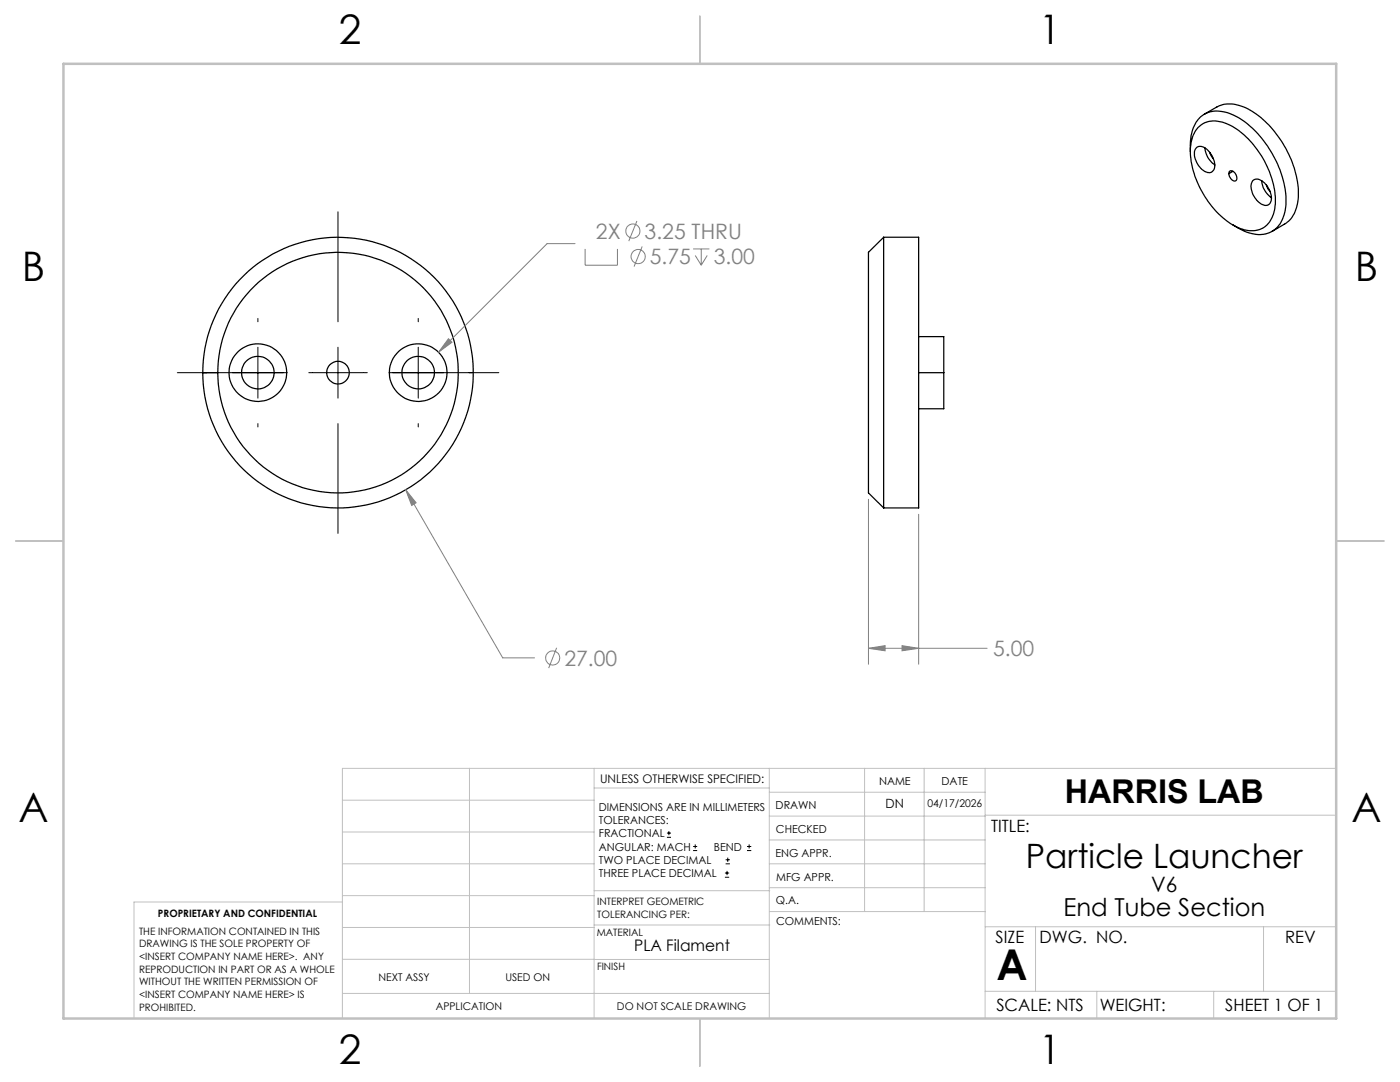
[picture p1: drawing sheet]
<svg xmlns="http://www.w3.org/2000/svg" width="279mm" height="216mm" viewBox="0 0 279 216" stroke-linecap="round" stroke-linejoin="round" font-family="sans-serif">
<g fill="none" stroke="#000" stroke-width=".25">
<path d="M237.6 30.2a9.9 9.9 0 0 1 1.1-5.8 5.1 5.1 0 0 1 6.2-1.9 17.5 17.5 0 0 1 9.3 8.7 16.7 16.7 0 0 1 2.2 11.3 5.2 5.2 0 0 1-7.3 3.9l-1.7-.7-1.3-.8M238.8 29.5a1.75 1.75 0 0 1 2.4 .6 3.6 3.6 0 0 1 1 3.9 1.52 1.52 0 0 1-2.3-.2 3.9 3.9 0 0 1-1.4-4zM239.1 25.4a5.1 5.1 0 0 1 6-.6 18.1 18.1 0 0 1 8.8 11 10.4 10.4 0 0 1-.4 8.3 4.8 4.8 0 0 1-6.3 1.3 17.9 17.9 0 0 1-8.9-10.7 10.7 10.7 0 0 1 .2-8.4zM240.3 22.8l2.6-1.5a6.7 6.7 0 0 1 6.6 .7 20.9 20.9 0 0 1 9.6 17.3 6.2 6.2 0 0 1-2.8 5.4l-2.4 1.5M240.5 29.5a4.3 4.3 0 0 0 1.9 3.4M241.4 30.4l.7 1.2M245.3 34.3a1.02 1.02 0 0 1 1.5 .9 .58 .58 0 0 1-.2 .9 .58 .58 0 0 1-.8-.3l-.3-.4a1.22 1.22 0 0 1-.2-1.1zM246.1 34.2l-.8 .4M250 36a1.5 1.5 0 0 1 2.1 .3 3.8 3.8 0 0 1 1.4 4.2 1.26 1.26 0 0 1-1.9 .1 3.9 3.9 0 0 1-1.7-4.3zM251.8 36.1a4.4 4.4 0 0 0 2 3.3M252.7 36.9l.5 1 .3 .3M176.4 47.3v54.1"/>
<path d="M176.4 47.3l-3.1 3v48.1l3.1 3M176.4 47.3h6.9v54.1h-6.9M40.5 74.4h3M183.3 67.2h5v7.2M183.3 74.4h5M188.3 74.4v7.2h-5"/>
<circle cx="51.5" cy="74.4" r="5.8"/>
<circle cx="51.5" cy="74.3" r="3.3"/>
<circle cx="67.4" cy="74.4" r="2.25"/>
<circle cx="67.5" cy="74.3" r="27"/>
<circle cx="67.5" cy="74.4" r="24"/>
<circle cx="83.5" cy="74.4" r="5.8"/>
<circle cx="83.5" cy="74.3" r="3.3"/>
</g>
<g fill="none" stroke="#808080" stroke-width=".2">
<path d="M114.8 48.6h-5.6l-21.7 21.7M116.8 49.7v3.2h6.4v-3.2M127.1 44.1l-1.6 4M128.2 49.2l-1.7 4M138.3 49.7h3.3M138.7 51l1.2 1.9M139.9 49.7v3.2M141.1 51l-1.2 1.9M89.5 67.6l.7 .7-2.7 2zM81 97.7l2 2.6-.8 .6zM81 97.7l19.3 33.6h6.4M173.3 99.6v32.9"/>
<path d="M183.3 102.6v29.9M111.1 129.3l-1.6 4M173.3 129.4l3.3-.6v1.1zM173.3 129.4h23.7M180 128.8l3.3 .6-3.3 .5z"/>
<circle cx="126.3" cy="46.1" r="1.41"/>
<circle cx="127.4" cy="51.2" r="1.41"/>
<circle cx="110.3" cy="131.3" r="1.42"/>
</g>
<g fill="none" stroke="#000" stroke-width=".2">
<path d="M67.5 42.3v21.9M35.4 74.4h21.9M51.5 63.5v.7M51.5 69.3v10.1M61.6 74.4h.7M62.4 74.4h10.1M67.5 69.3v10.1M72.6 74.4h.7M77.6 74.4h22M83.5 63.5v.7M83.5 69.3v10.1M51.5 84.5v.7"/>
<path d="M67.5 84.5v21.9M83.5 84.5v.7M133.1 167.1h.8M133.1 166.2h.8M133.5 165.8v.9M138.3 169.7h.8M138.3 168.9h.8M138.7 168.5v.8M144.7 175h.8M144.7 174.2h.8M144.8 172.4h.9M144.8 171.6h.9"/>
<path d="M145.1 173.8v.8M145.2 171.1v.9M149.1 169.7h.8M149.1 168.9h.8M149.5 168.5v.8"/>
</g>
<g fill="none" stroke="#c0c0c0" stroke-width=".2">
<path d="M68.3 159.7h50.3M93.7 153.3v44.9M118.6 153.3v49.9M118.6 157.2h34.9M153.5 153.3v49.9M153.5 158.1h43.1M172.5 153.3v28.6M184.4 153.3v28.6M196.6 153.3v49.9M266.7 153.3h-198.4v49.9M68.3 178.7h50.3M68.3 172.4h50.3"/>
<path d="M68.3 166h50.3M68.3 180h-41.6v23.2M118.6 177.7h35M153.5 167.6h43.1M153.5 162.8h43.1M153.5 172.4h43.1M153.5 177.1h43.1M196.6 162.7h70.1M68.3 198.2h85.2M68.3 191.4l85.2 .1M68.3 185.1h50.3M118.6 184.6h35"/>
<path d="M153.6 181.9h43M196.6 197.8h70.1M196.6 184.9h70.1M206.7 184.9v12.9M218.9 197.8v5.4M242.2 197.8v5.4M252.2 184.9v12.9"/>
</g>
<path d="M139.7 3.2v9.5M3.1 107.9h9.6M266.7 107.9h9.5M139.7 203.2v9.6" fill="none" stroke="#c0c0c0" stroke-width=".25"/>
<path d="M12.7 12.7h254v190.5h-254z" fill="none" stroke="#c0c0c0" stroke-width=".5"/>
<path d="M81 97.7l1.2 3.2 .8-.6zM89.5 67.6l-2 2.7 2.7-2zM180 128.8l3.3 .6-3.3 .5zM173.3 129.4l3.3-.6v1.1z" fill="#808080"/>
<text font-size="8.5" x="198.9" y="195.5">A</text>
<g font-size="8.1">
<text x="67.6" y="8.9">2</text>
<text x="207.3" y="8.9">1</text>
<text x="4.4" y="56.2">B</text>
<text x="270.4" y="56.2">B</text>
<text x="3.7" y="164.1">A</text>
<text x="269.7" y="164.1">A</text>
<text x="67.6" y="212.4">2</text>
<text x="207.3" y="212.4">1</text>
</g>
<text font-size="6.7" x="204.7" y="173.1">Particle Launcher</text>
<text font-size="6.5" x="212.5" y="160.2">HARRIS LAB</text>
<text font-size="4.9" x="212.2" y="182.7">End Tube Section</text>
<g font-size="4.2" fill="#808080">
<text x="118.9" y="47.6">2X</text>
<text x="128.6" y="47.6">3.25 THRU</text>
<text x="129.7" y="52.7">5.75</text>
<text x="142.5" y="52.7">3.00</text>
<text x="198.2" y="130.9">5.00</text>
<text x="112.6" y="132.8">27.00</text>
</g>
<text font-size="4.2" x="229.8" y="177.9">V6</text>
<g font-size="3.4">
<text x="197.8" y="166">TITLE:</text>
<text x="198.7" y="188.1">SIZE</text>
<text x="207.5" y="188.1">DWG. NO.</text>
<text x="256.5" y="188.2">REV</text>
<text x="198.8" y="201.7">SCALE: NTS</text>
<text x="219.5" y="201.8">WEIGHT:</text>
<text x="244.5" y="201.7">SHEET 1 OF 1</text>
</g>
<text font-size="3.2" x="126.6" y="189.8">PLA Filament</text>
<text font-size="2.5" x="176.7" y="161.3">DN</text>
<text font-size="2.4" x="119.8" y="156.2">UNLESS OTHERWISE SPECIFIED:</text>
<g font-size="2.2">
<text x="119.5" y="161.8">DIMENSIONS ARE IN MILLIMETERS</text>
<text x="154.8" y="161.4">DRAWN</text>
<text x="175.4" y="156.6">NAME</text>
<text x="187.9" y="156.7">DATE</text>
<text x="119.5" y="164.4">TOLERANCES:</text>
<text x="119.5" y="167.1">FRACTIONAL</text>
<text x="154.9" y="166.3">CHECKED</text>
<text x="119.5" y="169.7">ANGULAR: MACH</text>
<text x="119.5" y="172.4">TWO PLACE DECIMAL</text>
<text x="142.5" y="169.7">BEND</text>
<text x="154.8" y="170.9">ENG APPR.</text>
<text x="119.5" y="175">THREE PLACE DECIMAL</text>
<text x="154.9" y="175.7">MFG APPR.</text>
<text x="154.9" y="180.4">Q.A.</text>
<text x="154.9" y="184.6">COMMENTS:</text>
</g>
<g font-size="2.1">
<text x="185.1" y="161.1">04/17/2026</text>
<text x="75.5" y="195.7">NEXT ASSY</text>
<text x="100.9" y="195.7">USED ON</text>
<text x="86.9" y="201.5">APPLICATION</text>
<text x="123.1" y="201.6">DO NOT SCALE DRAWING</text>
</g>
<g font-size="2">
<text x="31.5" y="182.9">PROPRIETARY AND CONFIDENTIAL</text>
<text x="119.2" y="180.6">INTERPRET GEOMETRIC</text>
<text x="119.2" y="183.1">TOLERANCING PER:</text>
<text x="27.8" y="186.5">THE INFORMATION CONTAINED IN THIS</text>
<text x="27.8" y="189">DRAWING IS THE SOLE PROPERTY OF</text>
<text x="27.8" y="191.6">&lt;INSERT COMPANY NAME HERE&gt;. ANY</text>
<text x="119.1" y="186.7">MATERIAL</text>
<text x="27.8" y="194.1">REPRODUCTION IN PART OR AS A WHOLE</text>
<text x="27.8" y="196.6">WITHOUT THE WRITTEN PERMISSION OF</text>
<text x="119.1" y="193.5">FINISH</text>
<text x="27.8" y="199.1">&lt;INSERT COMPANY NAME HERE&gt; IS</text>
<text x="27.8" y="201.7">PROHIBITED.</text>
</g>
</svg>
